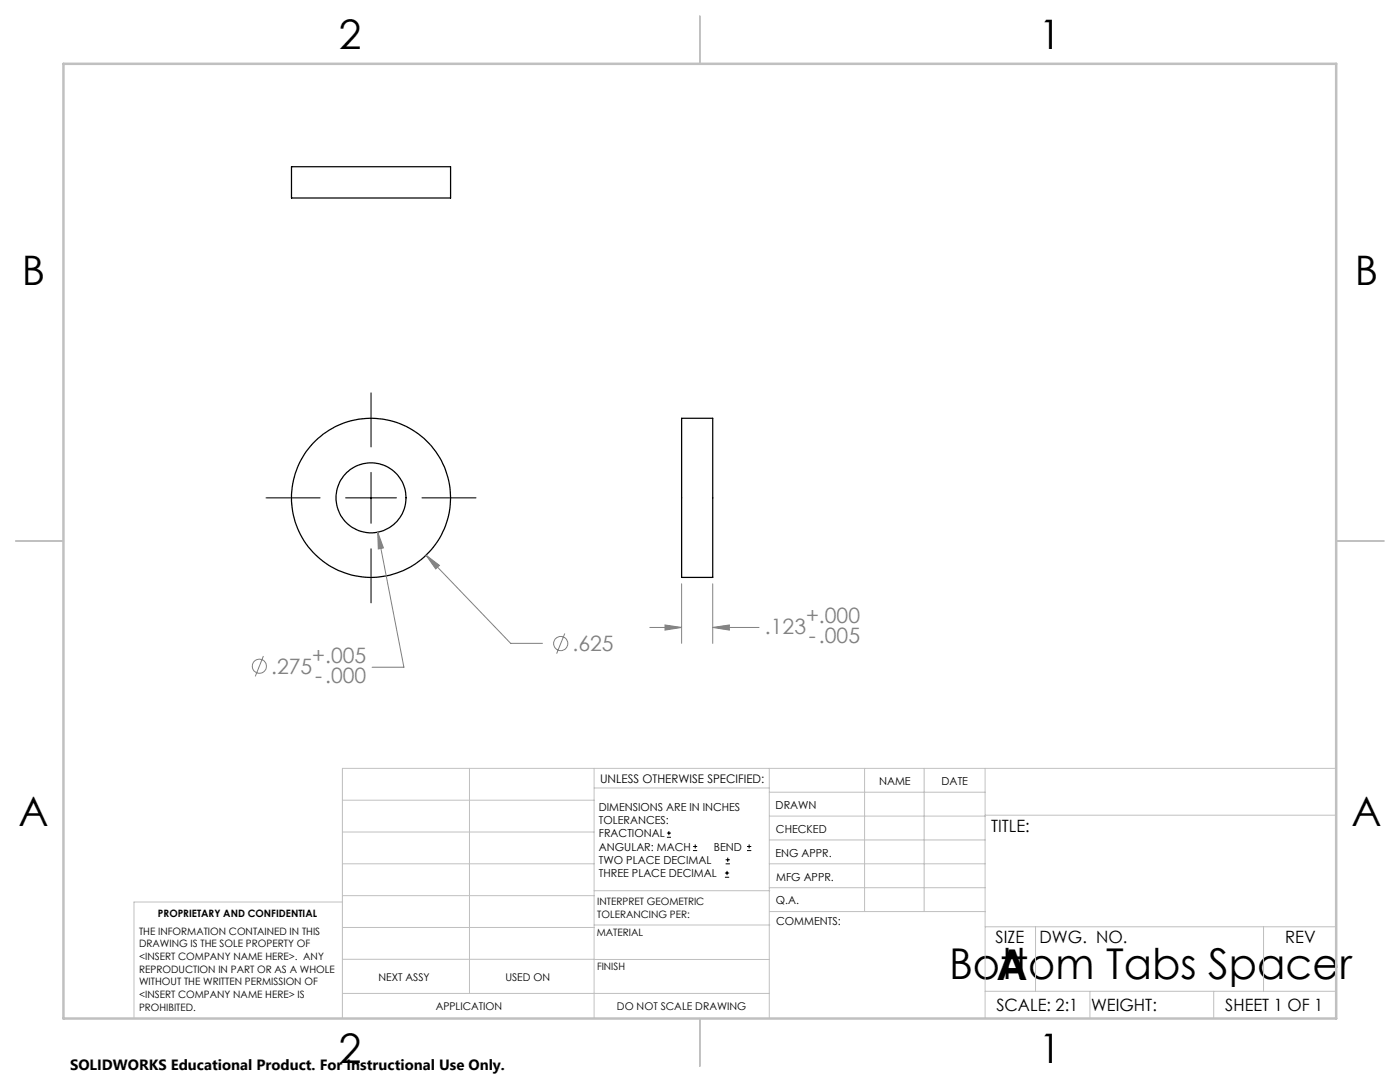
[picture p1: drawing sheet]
<svg xmlns="http://www.w3.org/2000/svg" width="279mm" height="216mm" viewBox="0 0 279 216" stroke-linecap="round" stroke-linejoin="round" font-family="sans-serif">
<g fill="none" stroke="#000" stroke-width=".25">
<path d="M58.2 33.3h31.7v6.2h-31.7zM136 83.5h6.2v31.7h-6.2z"/>
<circle cx="74" cy="99.3" r="7"/>
<circle cx="74" cy="99.4" r="15.9"/>
</g>
<g fill="none" stroke="#808080" stroke-width=".2">
<path d="M75.4 106.2l1.1 3.1-1 .2zM75.4 106.2l5.2 26.9h-6.3M85 110.8l2.7 2-.7 .7zM85 110.8l16.9 17.6h6.4M136 116.5v11.9M142.2 116.5v11.9M52.6 130.9l-1.7 4.1M112.7 126.4l-1.6 4M129.7 125.2h6.3M132.7 124.7l3.3 .5-3.3 .5zM142.2 125.2l3.4-.5v1zM142.2 125.2h9.3"/>
<circle cx="51.8" cy="132.9" r="1.4"/>
<circle cx="111.9" cy="128.4" r="1.41"/>
</g>
<g fill="none" stroke="#000" stroke-width=".2">
<path d="M74 78.4v10.8M53.1 99.3h10.8M69 99.3h10.1M74 94.3v10.1M84.2 99.3h10.8M74 109.5v10.8M133.1 167.1h.8M133.1 166.2h.8M133.5 165.8v.9M138.3 169.7h.8M138.3 168.9h.8M138.7 168.5v.8"/>
<path d="M144.7 175h.8M144.7 174.2h.8M144.8 172.4h.9M144.8 171.6h.9M145.1 173.8v.8M145.2 171.1v.9M149.1 169.7h.8M149.1 168.9h.8M149.5 168.5v.8"/>
</g>
<g fill="none" stroke="#c0c0c0" stroke-width=".2">
<path d="M68.3 159.7h50.3M93.7 153.3v44.9M118.6 153.3v49.9M118.6 157.2h34.9M153.5 153.3v49.9M153.5 158.1h43.1M172.5 153.3v28.6M184.4 153.3v28.6M196.6 153.3v49.9M266.7 153.3h-198.4v49.9M68.3 178.7h50.3M68.3 172.4h50.3"/>
<path d="M68.3 166h50.3M68.3 180h-41.6v23.2M118.6 177.7h35M153.5 167.6h43.1M153.5 162.8h43.1M153.5 172.4h43.1M153.5 177.1h43.1M196.6 162.7h70.1M68.3 198.2h85.2M68.3 191.4l85.2 .1M68.3 185.1h50.3M118.6 184.6h35"/>
<path d="M153.6 181.9h43M196.6 197.8h70.1M196.6 184.9h70.1M206.7 184.9v12.9M217.5 197.8v5.4M242.2 197.8v5.4M252.2 184.9v12.9"/>
</g>
<path d="M139.7 3.2v9.5M3.1 107.9h9.6M266.7 107.9h9.5M139.7 203.2v9.6" fill="none" stroke="#c0c0c0" stroke-width=".25"/>
<path d="M12.7 12.7h254v190.5h-254z" fill="none" stroke="#c0c0c0" stroke-width=".5"/>
<path d="M85 110.8l2 2.7 .7-.7zM75.4 106.2l.1 3.3 1-.2zM132.7 124.7l3.3 .5-3.3 .5zM142.2 125.2l3.4-.5v1z" fill="#808080"/>
<g font-size="8.5">
<text x="189.4" y="195.4">Bottom Tabs Spacer</text>
<text x="198.9" y="195.5">A</text>
</g>
<g font-size="8.1">
<text x="67.6" y="9.7">2</text>
<text x="207.3" y="9.7">1</text>
<text x="4.4" y="57">B</text>
<text x="270.4" y="57">B</text>
<text x="3.7" y="164.9">A</text>
<text x="269.7" y="164.9">A</text>
<text x="67.6" y="212.2">2</text>
<text x="207.3" y="212.2">1</text>
</g>
<g font-size="4.2" fill="#808080">
<text x="160.9" y="124.3">+.000</text>
<text x="114.2" y="129.9">.625</text>
<text x="152.7" y="126.5">.123</text>
<text x="161.5" y="128.4">-.005</text>
<text x="54.1" y="134.5">.275</text>
<text x="62.3" y="132.2">+.005</text>
<text x="62.9" y="136.3">-.000</text>
</g>
<g font-size="3.4">
<text x="197.8" y="166">TITLE:</text>
<text x="198.7" y="188.1">SIZE</text>
<text x="207.5" y="188.1">DWG. NO.</text>
<text x="256.5" y="188.2">REV</text>
<text x="198.8" y="201.7">SCALE: 2:1</text>
<text x="217.7" y="201.8">WEIGHT:</text>
<text x="244.5" y="201.7">SHEET 1 OF 1</text>
</g>
<text font-size="3" x="14" y="213.5">SOLIDWORKS Educational Product. For Instructional Use Only.</text>
<text font-size="2.4" x="119.8" y="156.2">UNLESS OTHERWISE SPECIFIED:</text>
<g font-size="2.2">
<text x="119.5" y="161.8">DIMENSIONS ARE IN INCHES</text>
<text x="154.8" y="161.4">DRAWN</text>
<text x="175.4" y="156.6">NAME</text>
<text x="187.9" y="156.7">DATE</text>
<text x="119.5" y="164.4">TOLERANCES:</text>
<text x="119.5" y="167.1">FRACTIONAL</text>
<text x="154.9" y="166.3">CHECKED</text>
<text x="119.5" y="169.7">ANGULAR: MACH</text>
<text x="119.5" y="172.4">TWO PLACE DECIMAL</text>
<text x="142.5" y="169.7">BEND</text>
<text x="154.8" y="170.9">ENG APPR.</text>
<text x="119.5" y="175">THREE PLACE DECIMAL</text>
<text x="154.9" y="175.7">MFG APPR.</text>
<text x="154.9" y="180.4">Q.A.</text>
<text x="154.9" y="184.6">COMMENTS:</text>
</g>
<g font-size="2.1">
<text x="75.5" y="195.7">NEXT ASSY</text>
<text x="100.9" y="195.7">USED ON</text>
<text x="86.9" y="201.5">APPLICATION</text>
<text x="123.1" y="201.6">DO NOT SCALE DRAWING</text>
</g>
<g font-size="2">
<text x="31.5" y="182.9">PROPRIETARY AND CONFIDENTIAL</text>
<text x="119.2" y="180.6">INTERPRET GEOMETRIC</text>
<text x="119.2" y="183.1">TOLERANCING PER:</text>
<text x="27.8" y="186.5">THE INFORMATION CONTAINED IN THIS</text>
<text x="27.8" y="189">DRAWING IS THE SOLE PROPERTY OF</text>
<text x="27.8" y="191.6">&lt;INSERT COMPANY NAME HERE&gt;. ANY</text>
<text x="119.1" y="186.7">MATERIAL</text>
<text x="27.8" y="194.1">REPRODUCTION IN PART OR AS A WHOLE</text>
<text x="27.8" y="196.6">WITHOUT THE WRITTEN PERMISSION OF</text>
<text x="119.1" y="193.5">FINISH</text>
<text x="27.8" y="199.1">&lt;INSERT COMPANY NAME HERE&gt; IS</text>
<text x="27.8" y="201.7">PROHIBITED.</text>
</g>
</svg>
